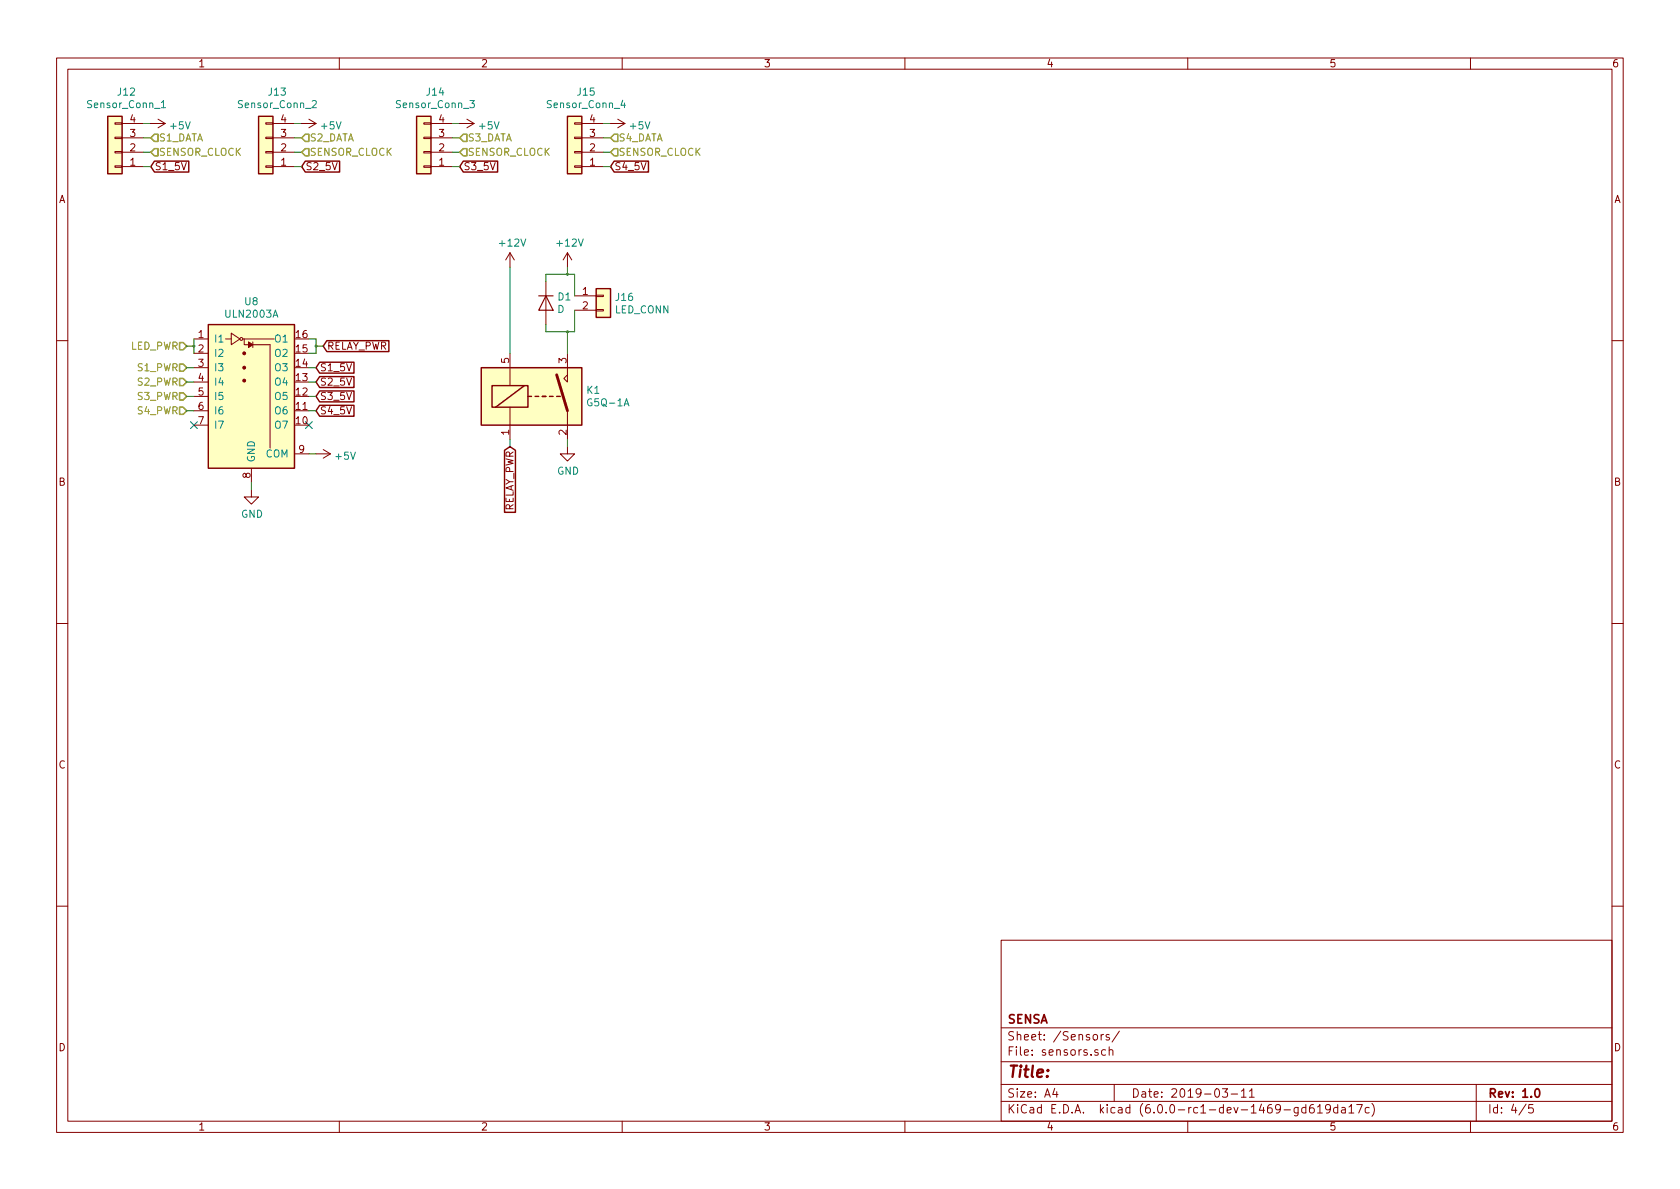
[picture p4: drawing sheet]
EESchema Schematic File Version 4
LIBS:ODOMETRY-cache
EELAYER 29 0
EELAYER END
$Descr A4 11693 8268
encoding utf-8
Sheet 4 5
Title ""
Date "2019-03-11"
Rev "1.0"
Comp "SENSA"
Comment1 ""
Comment2 ""
Comment3 ""
Comment4 ""
$EndDescr
$Comp
L Connector_Generic:Conn_01x04 J12
U 1 1
P 800 1050
F 0 "J12" H 719 633 50  0000 C CNN
F 1 "Sensor_Conn_1" H 719 720 50  0000 C CNN
F 2 "Connector_JST:JST_PH_B4B-PH-K_1x04_P2.00mm_Vertical" H 800 1050 50  0001 C CNN
F 3 "~" H 800 1050 50  0001 C CNN
	1    800  1050
	-1   0    0    1   
$EndComp
Text GLabel 1050 1150 2    50   Input ~ 0
S1_5V
Wire Wire Line
	1000 850  1050 850 
Wire Wire Line
	1000 1150 1050 1150
Wire Wire Line
	1000 1050 1050 1050
Wire Wire Line
	1000 950  1050 950 
$Comp
L Connector_Generic:Conn_01x04 J13
U 1 1
P 1850 1050
F 0 "J13" H 1769 633 50  0000 C CNN
F 1 "Sensor_Conn_2" H 1769 720 50  0000 C CNN
F 2 "Connector_JST:JST_PH_B4B-PH-K_1x04_P2.00mm_Vertical" H 1850 1050 50  0001 C CNN
F 3 "~" H 1850 1050 50  0001 C CNN
	1    1850 1050
	-1   0    0    1   
$EndComp
Text GLabel 2100 1150 2    50   Input ~ 0
S2_5V
Wire Wire Line
	2050 850  2100 850 
Wire Wire Line
	2050 1150 2100 1150
Wire Wire Line
	2050 1050 2100 1050
Wire Wire Line
	2050 950  2100 950 
$Comp
L Connector_Generic:Conn_01x04 J14
U 1 1
P 2950 1050
F 0 "J14" H 2869 633 50  0000 C CNN
F 1 "Sensor_Conn_3" H 2869 720 50  0000 C CNN
F 2 "Connector_JST:JST_PH_B4B-PH-K_1x04_P2.00mm_Vertical" H 2950 1050 50  0001 C CNN
F 3 "~" H 2950 1050 50  0001 C CNN
	1    2950 1050
	-1   0    0    1   
$EndComp
Text GLabel 3200 1150 2    50   Input ~ 0
S3_5V
Wire Wire Line
	3150 850  3200 850 
Wire Wire Line
	3150 1150 3200 1150
Wire Wire Line
	3150 1050 3200 1050
Wire Wire Line
	3150 950  3200 950 
$Comp
L Connector_Generic:Conn_01x04 J15
U 1 1
P 4000 1050
F 0 "J15" H 3919 633 50  0000 C CNN
F 1 "Sensor_Conn_4" H 3919 720 50  0000 C CNN
F 2 "Connector_JST:JST_PH_B4B-PH-K_1x04_P2.00mm_Vertical" H 4000 1050 50  0001 C CNN
F 3 "~" H 4000 1050 50  0001 C CNN
	1    4000 1050
	-1   0    0    1   
$EndComp
Text GLabel 4250 1150 2    50   Input ~ 0
S4_5V
Wire Wire Line
	4200 850  4250 850 
Wire Wire Line
	4200 1150 4250 1150
Wire Wire Line
	4200 1050 4250 1050
Wire Wire Line
	4200 950  4250 950 
$Comp
L ODOMETRY-rescue:mainboard-rescue_ULN2003A-mainboard-cache U8
U 1 1
P 1750 2650
F 0 "U8" H 1750 3211 50  0000 C CNN
F 1 "ULN2003A" H 1750 3124 50  0000 C CNN
F 2 "Package_SO:TSSOP-16-1EP_4.4x5mm_P0.65mm" H 1800 2000 50  0001 L CNN
F 3 "" H 1850 2550 50  0001 C CNN
	1    1750 2650
	1    0    0    -1  
$EndComp
Text GLabel 2200 2550 2    50   Input ~ 0
S1_5V
Text GLabel 2200 2650 2    50   Input ~ 0
S2_5V
Text GLabel 2200 2750 2    50   Input ~ 0
S3_5V
Text GLabel 2200 2850 2    50   Input ~ 0
S4_5V
Wire Wire Line
	2150 2350 2200 2350
Wire Wire Line
	2150 2450 2200 2450
Wire Wire Line
	2150 2550 2200 2550
Wire Wire Line
	2150 2650 2200 2650
NoConn ~ 2150 2950
$Comp
L power:+5V #PWR0189
U 1 1
P 2200 3150
F 0 "#PWR0189" H 2200 3000 50  0001 C CNN
F 1 "+5V" V 2215 3276 50  0000 L CNN
F 2 "" H 2200 3150 50  0001 C CNN
F 3 "" H 2200 3150 50  0001 C CNN
	1    2200 3150
	0    1    1    0   
$EndComp
Wire Wire Line
	2150 3150 2200 3150
$Comp
L power:GND #PWR0190
U 1 1
P 1750 3400
F 0 "#PWR0190" H 1750 3150 50  0001 C CNN
F 1 "GND" H 1755 3231 50  0000 C CNN
F 2 "" H 1750 3400 50  0001 C CNN
F 3 "" H 1750 3400 50  0001 C CNN
	1    1750 3400
	1    0    0    -1  
$EndComp
Wire Wire Line
	1750 3350 1750 3400
Text HLabel 1300 2550 0    50   Input ~ 0
S1_PWR
Text HLabel 1300 2650 0    50   Input ~ 0
S2_PWR
Text HLabel 1300 2750 0    50   Input ~ 0
S3_PWR
Text HLabel 1300 2850 0    50   Input ~ 0
S4_PWR
NoConn ~ 1350 2950
Wire Wire Line
	1300 2550 1350 2550
Wire Wire Line
	1300 2650 1350 2650
Wire Wire Line
	1300 2750 1350 2750
Wire Wire Line
	1300 2850 1350 2850
$Comp
L Relay:G5Q-1A K1
U 1 1
P 3750 2750
F 0 "K1" H 4080 2794 50  0000 L CNN
F 1 "G5Q-1A" H 4080 2707 50  0000 L CNN
F 2 "Relay_THT:Relay_SPST_Omron-G5Q-1A" H 4100 2700 50  0001 L CNN
F 3 "https://www.omron.com/ecb/products/pdf/en-g5q.pdf" H 4850 2450 50  0001 C CNN
F 4 "https://www.digikey.com/product-detail/en/omron-electronics-inc-emc-div/G5Q-1A4-DC12/Z223-ND/355241" H 3750 2750 50  0001 C CNN "Digikey"
	1    3750 2750
	1    0    0    -1  
$EndComp
$Comp
L power:+12V #PWR0191
U 1 1
P 3550 1850
F 0 "#PWR0191" H 3550 1700 50  0001 C CNN
F 1 "+12V" H 3565 2019 50  0000 C CNN
F 2 "" H 3550 1850 50  0001 C CNN
F 3 "" H 3550 1850 50  0001 C CNN
	1    3550 1850
	1    0    0    -1  
$EndComp
Text HLabel 1300 2400 0    50   Input ~ 0
LED_PWR
Text GLabel 2250 2400 2    50   Input ~ 0
RELAY_PWR
Text GLabel 3550 3100 3    50   Input ~ 0
RELAY_PWR
Wire Wire Line
	3550 3050 3550 3100
$Comp
L power:+5V #PWR0192
U 1 1
P 1050 850
F 0 "#PWR0192" H 1050 700 50  0001 C CNN
F 1 "+5V" V 1065 976 50  0000 L CNN
F 2 "" H 1050 850 50  0001 C CNN
F 3 "" H 1050 850 50  0001 C CNN
	1    1050 850 
	0    1    1    0   
$EndComp
$Comp
L power:+5V #PWR0193
U 1 1
P 2100 850
F 0 "#PWR0193" H 2100 700 50  0001 C CNN
F 1 "+5V" V 2115 976 50  0000 L CNN
F 2 "" H 2100 850 50  0001 C CNN
F 3 "" H 2100 850 50  0001 C CNN
	1    2100 850 
	0    1    1    0   
$EndComp
$Comp
L power:+5V #PWR0194
U 1 1
P 3200 850
F 0 "#PWR0194" H 3200 700 50  0001 C CNN
F 1 "+5V" V 3215 976 50  0000 L CNN
F 2 "" H 3200 850 50  0001 C CNN
F 3 "" H 3200 850 50  0001 C CNN
	1    3200 850 
	0    1    1    0   
$EndComp
$Comp
L power:+5V #PWR0195
U 1 1
P 4250 850
F 0 "#PWR0195" H 4250 700 50  0001 C CNN
F 1 "+5V" V 4265 976 50  0000 L CNN
F 2 "" H 4250 850 50  0001 C CNN
F 3 "" H 4250 850 50  0001 C CNN
	1    4250 850 
	0    1    1    0   
$EndComp
$Comp
L Connector_Generic:Conn_01x02 J16
U 1 1
P 4200 2050
F 0 "J16" H 4280 2041 50  0000 L CNN
F 1 "LED_CONN" H 4280 1954 50  0000 L CNN
F 2 "Connector_JST:JST_PH_B2B-PH-K_1x02_P2.00mm_Vertical" H 4200 2050 50  0001 C CNN
F 3 "~" H 4200 2050 50  0001 C CNN
	1    4200 2050
	1    0    0    -1  
$EndComp
$Comp
L Device:D D1
U 1 1
P 3800 2100
F 0 "D1" V 3756 2179 50  0000 L CNN
F 1 "D" V 3843 2179 50  0000 L CNN
F 2 "Diode_SMD:D_SMA" H 3800 2100 50  0001 C CNN
F 3 "~" H 3800 2100 50  0001 C CNN
	1    3800 2100
	0    1    1    0   
$EndComp
$Comp
L power:GND #PWR0196
U 1 1
P 3950 3100
F 0 "#PWR0196" H 3950 2850 50  0001 C CNN
F 1 "GND" H 3955 2931 50  0000 C CNN
F 2 "" H 3950 3100 50  0001 C CNN
F 3 "" H 3950 3100 50  0001 C CNN
	1    3950 3100
	1    0    0    -1  
$EndComp
Wire Wire Line
	3950 3050 3950 3100
Wire Wire Line
	3800 2250 3800 2300
Wire Wire Line
	3800 2300 3950 2300
Wire Wire Line
	3950 2300 3950 2450
Wire Wire Line
	3950 2300 4000 2300
Wire Wire Line
	4000 2300 4000 2150
Connection ~ 3950 2300
Wire Wire Line
	4000 2050 4000 1900
Wire Wire Line
	4000 1900 3950 1900
Wire Wire Line
	3800 1900 3800 1950
Wire Wire Line
	3950 1900 3950 1850
Connection ~ 3950 1900
Wire Wire Line
	3950 1900 3800 1900
$Comp
L power:+12V #PWR0197
U 1 1
P 3950 1850
F 0 "#PWR0197" H 3950 1700 50  0001 C CNN
F 1 "+12V" H 3965 2019 50  0000 C CNN
F 2 "" H 3950 1850 50  0001 C CNN
F 3 "" H 3950 1850 50  0001 C CNN
	1    3950 1850
	1    0    0    -1  
$EndComp
Wire Wire Line
	3550 1850 3550 2450
Text HLabel 1050 1050 2    50   Input ~ 0
SENSOR_CLOCK
Text HLabel 2100 1050 2    50   Input ~ 0
SENSOR_CLOCK
Text HLabel 3200 1050 2    50   Input ~ 0
SENSOR_CLOCK
Text HLabel 4250 1050 2    50   Input ~ 0
SENSOR_CLOCK
Text HLabel 1050 950  2    50   Input ~ 0
S1_DATA
Text HLabel 2100 950  2    50   Input ~ 0
S2_DATA
Text HLabel 3200 950  2    50   Input ~ 0
S3_DATA
Text HLabel 4250 950  2    50   Input ~ 0
S4_DATA
Wire Wire Line
	1300 2400 1350 2400
Wire Wire Line
	1350 2400 1350 2350
Wire Wire Line
	1350 2400 1350 2450
Connection ~ 1350 2400
Wire Wire Line
	2200 2350 2200 2400
Wire Wire Line
	2200 2400 2250 2400
Wire Wire Line
	2200 2400 2200 2450
Connection ~ 2200 2400
Wire Wire Line
	2150 2750 2200 2750
Wire Wire Line
	2150 2850 2200 2850
$EndSCHEMATC
